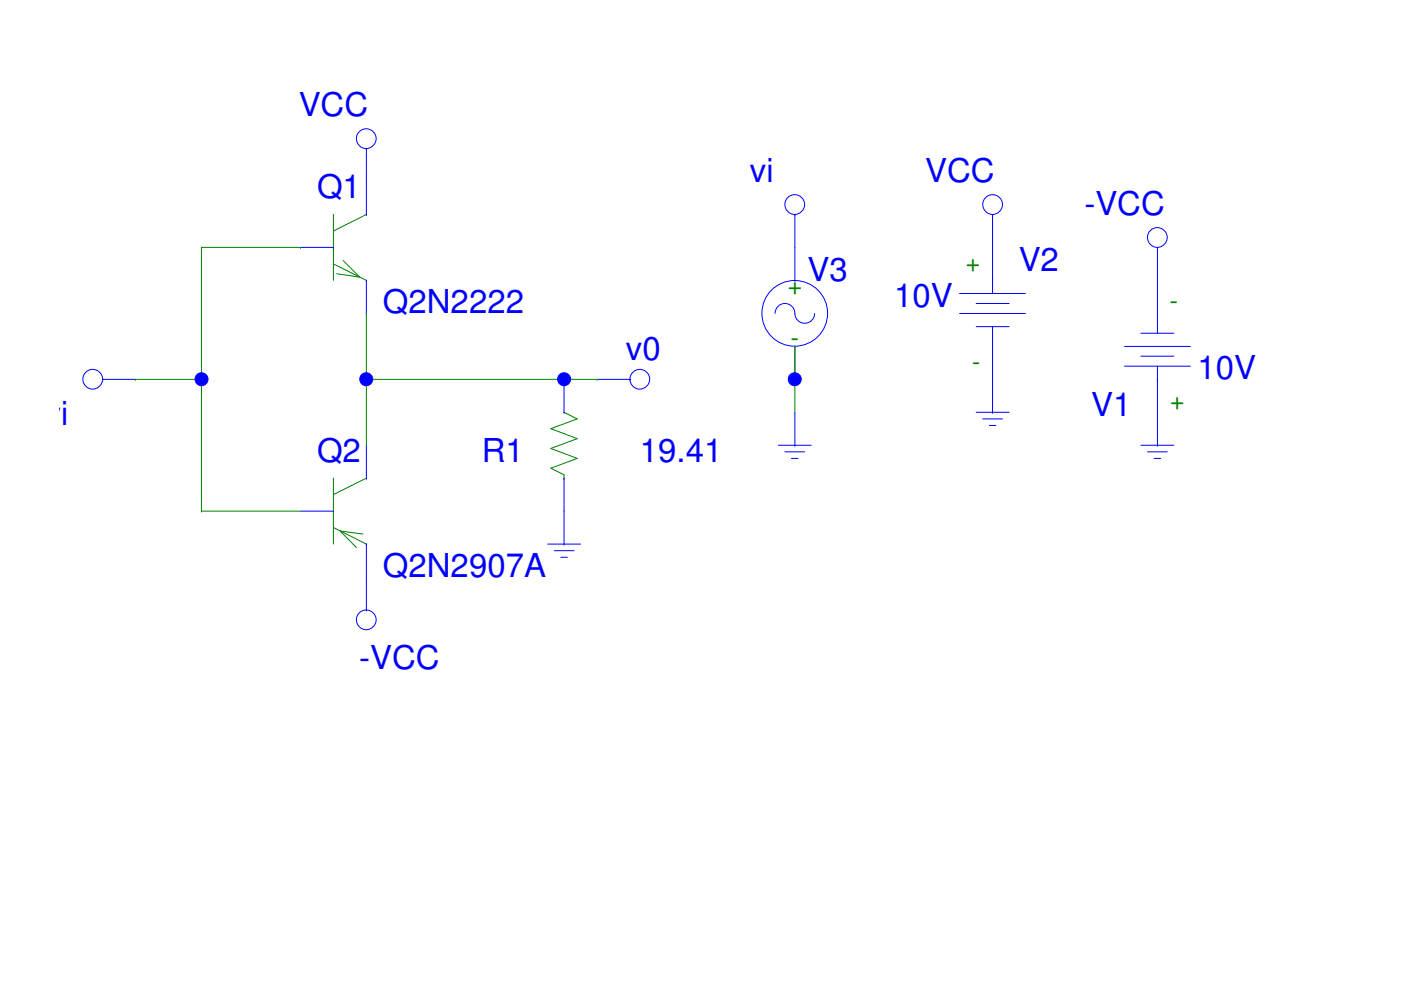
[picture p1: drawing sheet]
<svg xmlns="http://www.w3.org/2000/svg" width="297mm" height="210mm" viewBox="0 0 297 210" stroke-linecap="round" stroke-linejoin="round" font-family="sans-serif">
<path d="M70.7 45.5v13.9M70.7 56l7 3.4M72.8 55.2l3.5 3.6-4.9-.8M77.7 45.5l-7 3.5M119.6 87.4l2.8 1.4-5.6 2.1 5.6 2.1-5.6 2.1 5.6 2.1-5.6 2.1 2.8 1.4v.7M70.7 111.8l7 3.6M70.7 101.4v14M77 113.2l-4.9-.6 3.5 3.5M77.7 101.4l-7 3.5" fill="none" stroke="#008000" stroke-width=".21"/>
<g fill="none" stroke="#00f" stroke-width=".21">
<path d="M77.7 38.5v7M63.7 52.5h7M70.7 52.5h.1M77.7 45.5h.1M77.7 59.4h.1M77.7 59.4v7.1M168.5 59.4h.1M168.5 52.5v6.9M210.4 59.4h.1M210.4 52.5v9.7M245.4 59.4v11.3M164.3 66.5a2.1 2.1 0 0 1 2.1-2.2 2.1 2.1 0 0 1 2.1 2.2 2.1 2.1 0 0 0 2.1 2 2.1 2.1 0 0 0 2.1-2"/>
<path d="M168.5 73.4h.1M168.5 73.4v7M203.5 66.5h13.9M203.5 62.2h13.9M207 64.3h6.9M207 69.3h6.9M210.4 73.4h.1M210.4 69.3v18.1M238.4 73.4h14M238.4 77.6h14M241.9 75.5h7M241.9 70.7h7"/>
<path d="M245.4 66.5h.1M245.4 77.6v16.8M77.7 94.4v7M119.6 87.4h.1M119.6 80.4v7M207 87.4h6.9M208.4 88.8h4.2M209.8 90.2h1.4M210.4 87.4h.1M241.9 94.4h7M243.3 95.8h4.2M244.7 97.2h1.4"/>
<path d="M245.4 80.4h.1M245.4 94.4h.1M63.7 108.4h7M70.7 108.4h.1M77.7 101.4h.1M77.7 115.4h.1M77.7 115.4v6.9M119.6 101.4h.1M119.6 101.4v7"/>
<circle cx="210.5" cy="43.4" r="2.1"/>
<circle cx="168.5" cy="66.4" r="7"/>
</g>
<g fill="none" stroke="#00f" stroke-width=".21">
<path d="M210.4 45.5h.1M210.4 45.5v7"/>
<circle cx="245.4" cy="50.4" r="2.1"/>
</g>
<g fill="none" stroke="#00f" stroke-width=".21">
<path d="M245.4 52.5h.1M245.4 52.5v6.9"/>
<circle cx="77.7" cy="131.4" r="2.1"/>
</g>
<g fill="none" stroke="#00f" stroke-width=".21">
<path d="M77.7 129.3h.1M77.7 122.3v7"/>
<circle cx="77.7" cy="29.4" r="2.1"/>
</g>
<g fill="none" stroke="#00f" stroke-width=".21">
<path d="M77.7 31.5h.1M77.7 31.5v7"/>
<circle cx="135.7" cy="80.4" r="2.1"/>
</g>
<g fill="none" stroke="#00f" stroke-width=".21">
<path d="M126.6 80.4h7M133.6 80.4h.1M116.1 115.4h7M117.5 116.8h4.2M118.9 118.2h1.4M119.6 115.4h.1M119.6 108.4v7"/>
<circle cx="19.7" cy="80.4" r="2.1"/>
</g>
<g fill="none" stroke="#00f" stroke-width=".21">
<path d="M21.8 80.4h.1M21.8 80.4h6.9M165 94.4h7M166.4 95.8h4.2M167.8 97.2h1.4M168.5 94.4h.1M168.5 87.4v7"/>
<circle cx="168.5" cy="43.4" r="2.1"/>
</g>
<path d="M168.5 45.5h.1M168.5 45.5v7" fill="none" stroke="#00f" stroke-width=".21"/>
<g fill="none" stroke="#008000" stroke-width=".21">
<path d="M42.7 52.5h.1M42.7 52.5v55.9M42.7 52.5h21M63.7 52.5h.1M77.7 66.5h.1M77.7 66.5v27.9M168.5 73.4h.1M168.5 73.4v14M28.7 80.4h.1M28.7 80.4h14M42.7 80.4h.1M77.7 80.4h.1"/>
<path d="M77.7 80.4h48.9M119.6 80.4h.1M126.6 80.4h.1M168.5 80.4h.1M42.7 108.4h.1M42.7 108.4h21"/>
</g>
<circle cx="77.7" cy="80.4" r="1.38" fill="#00f"/>
<circle cx="77.7" cy="80.4" r="1.38" fill="none" stroke="#00f" stroke-width=".21"/>
<circle cx="119.6" cy="80.4" r="1.38" fill="#00f"/>
<circle cx="119.6" cy="80.4" r="1.38" fill="none" stroke="#00f" stroke-width=".21"/>
<circle cx="42.7" cy="80.4" r="1.38" fill="#00f"/>
<circle cx="42.7" cy="80.4" r="1.38" fill="none" stroke="#00f" stroke-width=".21"/>
<circle cx="168.5" cy="80.4" r="1.38" fill="#00f"/>
<circle cx="168.5" cy="80.4" r="1.38" fill="none" stroke="#00f" stroke-width=".21"/>
<g font-size="7" fill="#00f">
<text x="63.3" y="24.6">VCC</text>
<text x="67.2" y="42">Q1</text>
<text x="159" y="38.5">vi</text>
<text x="196.1" y="38.5">VCC</text>
<text x="229.9" y="45.5">-VCC</text>
<text x="171.2" y="59.5">V3</text>
<text x="216" y="57.4">V2</text>
<text x="189.6" y="65.1">10V</text>
<text x="81.2" y="66.5">Q2N2222</text>
<text x="132.7" y="76.2">v0</text>
<text x="253.9" y="80.4">10V</text>
<text x="231.3" y="88.1">V1</text>
<text x="9.4" y="90.2">vi</text>
<text x="67.2" y="97.9">Q2</text>
<text x="102.1" y="97.9">R1</text>
<text x="135.7" y="97.9">19.41</text>
<text x="81.2" y="122.4">Q2N2907A</text>
<text x="76.2" y="141.9">-VCC</text>
</g>
<g font-size="5.2" fill="#008000">
<text x="204.8" y="57.4">+</text>
<text x="167" y="62.3">+</text>
<text x="248" y="65.6">-</text>
<text x="167.7" y="73.4">-</text>
<text x="206.1" y="78.4">-</text>
<text x="248.1" y="86.6">+</text>
</g>
</svg>
